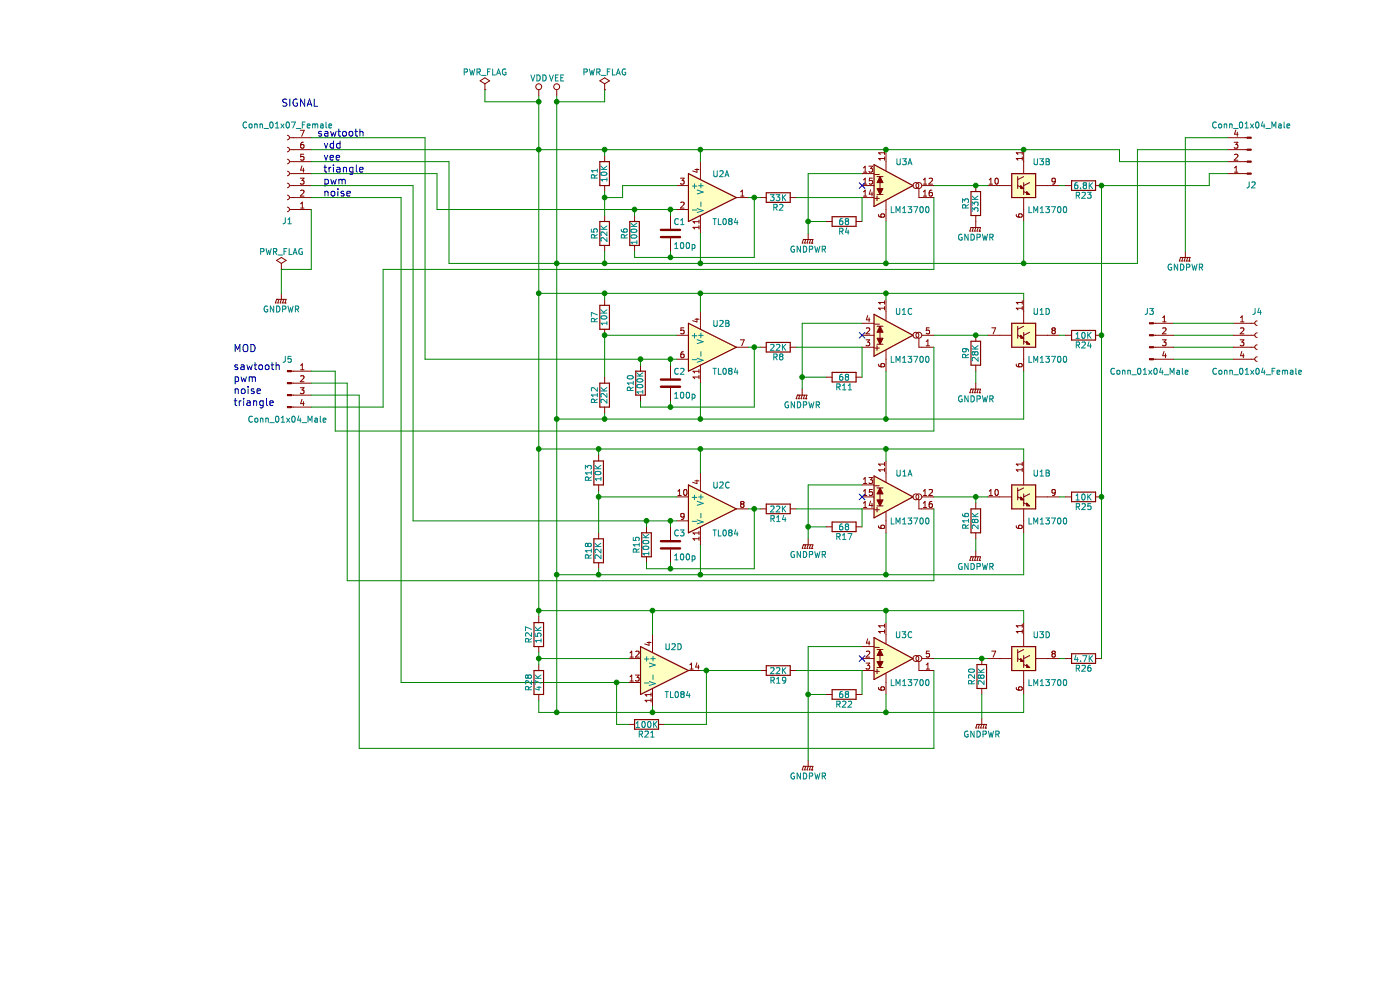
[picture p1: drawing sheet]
EESchema Schematic File Version 2
LIBS:power
LIBS:device
LIBS:switches
LIBS:relays
LIBS:motors
LIBS:transistors
LIBS:conn
LIBS:linear
LIBS:regul
LIBS:74xx
LIBS:cmos4000
LIBS:adc-dac
LIBS:memory
LIBS:xilinx
LIBS:microcontrollers
LIBS:dsp
LIBS:microchip
LIBS:analog_switches
LIBS:motorola
LIBS:texas
LIBS:intel
LIBS:audio
LIBS:interface
LIBS:digital-audio
LIBS:philips
LIBS:display
LIBS:cypress
LIBS:siliconi
LIBS:opto
LIBS:atmel
LIBS:contrib
LIBS:valves
LIBS:PS-101_vco_mixer-cache
EELAYER 25 0
EELAYER END
$Descr A4 11693 8268
encoding utf-8
Sheet 1 1
Title ""
Date ""
Rev ""
Comp ""
Comment1 ""
Comment2 ""
Comment3 ""
Comment4 ""
$EndDescr
$Comp
L LM13700 U3
U 1 1
P 7400 1550
F 0 "U3" H 7550 1750 50  0000 C CNN
F 1 "LM13700" H 7600 1350 50  0000 C CNN
F 2 "Housings_DIP:DIP-16_W7.62mm" H 7300 1575 50  0001 C CNN
F 3 "" H 7300 1575 50  0001 C CNN
	1    7400 1550
	1    0    0    -1  
$EndComp
$Comp
L LM13700 U3
U 2 1
P 8550 1550
F 0 "U3" H 8700 1750 50  0000 C CNN
F 1 "LM13700" H 8750 1350 50  0000 C CNN
F 2 "Housings_DIP:DIP-16_W7.62mm" H 8450 1575 50  0001 C CNN
F 3 "" H 8450 1575 50  0001 C CNN
	2    8550 1550
	1    0    0    -1  
$EndComp
$Comp
L LM13700 U1
U 3 1
P 7400 2800
F 0 "U1" H 7550 3000 50  0000 C CNN
F 1 "LM13700" H 7600 2600 50  0000 C CNN
F 2 "Housings_DIP:DIP-16_W7.62mm" H 7300 2825 50  0001 C CNN
F 3 "" H 7300 2825 50  0001 C CNN
	3    7400 2800
	1    0    0    -1  
$EndComp
$Comp
L LM13700 U1
U 4 1
P 8550 2800
F 0 "U1" H 8700 3000 50  0000 C CNN
F 1 "LM13700" H 8750 2600 50  0000 C CNN
F 2 "Housings_DIP:DIP-16_W7.62mm" H 8450 2825 50  0001 C CNN
F 3 "" H 8450 2825 50  0001 C CNN
	4    8550 2800
	1    0    0    -1  
$EndComp
$Comp
L LM13700 U1
U 1 1
P 7400 4150
F 0 "U1" H 7550 4350 50  0000 C CNN
F 1 "LM13700" H 7600 3950 50  0000 C CNN
F 2 "Housings_DIP:DIP-16_W7.62mm" H 7300 4175 50  0001 C CNN
F 3 "" H 7300 4175 50  0001 C CNN
	1    7400 4150
	1    0    0    -1  
$EndComp
$Comp
L LM13700 U1
U 2 1
P 8550 4150
F 0 "U1" H 8700 4350 50  0000 C CNN
F 1 "LM13700" H 8750 3950 50  0000 C CNN
F 2 "Housings_DIP:DIP-16_W7.62mm" H 8450 4175 50  0001 C CNN
F 3 "" H 8450 4175 50  0001 C CNN
	2    8550 4150
	1    0    0    -1  
$EndComp
$Comp
L LM13700 U3
U 3 1
P 7400 5500
F 0 "U3" H 7550 5700 50  0000 C CNN
F 1 "LM13700" H 7600 5300 50  0000 C CNN
F 2 "Housings_DIP:DIP-16_W7.62mm" H 7300 5525 50  0001 C CNN
F 3 "" H 7300 5525 50  0001 C CNN
	3    7400 5500
	1    0    0    -1  
$EndComp
$Comp
L LM13700 U3
U 4 1
P 8550 5500
F 0 "U3" H 8700 5700 50  0000 C CNN
F 1 "LM13700" H 8750 5300 50  0000 C CNN
F 2 "Housings_DIP:DIP-16_W7.62mm" H 8450 5525 50  0001 C CNN
F 3 "" H 8450 5525 50  0001 C CNN
	4    8550 5500
	1    0    0    -1  
$EndComp
$Comp
L R R4
U 1 1
P 7050 1850
F 0 "R4" V 7130 1850 50  0000 C CNN
F 1 "68" V 7050 1850 50  0000 C CNN
F 2 "Resistors_THT:R_Axial_DIN0204_L3.6mm_D1.6mm_P7.62mm_Horizontal" V 6980 1850 50  0001 C CNN
F 3 "" H 7050 1850 50  0001 C CNN
	1    7050 1850
	0    1    1    0   
$EndComp
$Comp
L R R11
U 1 1
P 7050 3150
F 0 "R11" V 7130 3150 50  0000 C CNN
F 1 "68" V 7050 3150 50  0000 C CNN
F 2 "Resistors_THT:R_Axial_DIN0204_L3.6mm_D1.6mm_P7.62mm_Horizontal" V 6980 3150 50  0001 C CNN
F 3 "" H 7050 3150 50  0001 C CNN
	1    7050 3150
	0    1    1    0   
$EndComp
$Comp
L R R22
U 1 1
P 7050 5800
F 0 "R22" V 7130 5800 50  0000 C CNN
F 1 "68" V 7050 5800 50  0000 C CNN
F 2 "Resistors_THT:R_Axial_DIN0204_L3.6mm_D1.6mm_P7.62mm_Horizontal" V 6980 5800 50  0001 C CNN
F 3 "" H 7050 5800 50  0001 C CNN
	1    7050 5800
	0    1    1    0   
$EndComp
$Comp
L R R17
U 1 1
P 7050 4400
F 0 "R17" V 7130 4400 50  0000 C CNN
F 1 "68" V 7050 4400 50  0000 C CNN
F 2 "Resistors_THT:R_Axial_DIN0204_L3.6mm_D1.6mm_P7.62mm_Horizontal" V 6980 4400 50  0001 C CNN
F 3 "" H 7050 4400 50  0001 C CNN
	1    7050 4400
	0    1    1    0   
$EndComp
NoConn ~ 7200 5500
NoConn ~ 7200 4150
NoConn ~ 7200 1550
NoConn ~ 7200 2800
$Comp
L R R9
U 1 1
P 8150 2950
F 0 "R9" V 8230 2950 50  0000 C CNN
F 1 "28K" V 8150 2950 50  0000 C CNN
F 2 "Resistors_THT:R_Axial_DIN0204_L3.6mm_D1.6mm_P7.62mm_Horizontal" V 8080 2950 50  0001 C CNN
F 3 "" H 8150 2950 50  0001 C CNN
	1    8150 2950
	-1   0    0    1   
$EndComp
$Comp
L R R16
U 1 1
P 8150 4350
F 0 "R16" V 8230 4350 50  0000 C CNN
F 1 "28K" V 8150 4350 50  0000 C CNN
F 2 "Resistors_THT:R_Axial_DIN0204_L3.6mm_D1.6mm_P7.62mm_Horizontal" V 8080 4350 50  0001 C CNN
F 3 "" H 8150 4350 50  0001 C CNN
	1    8150 4350
	-1   0    0    1   
$EndComp
$Comp
L R R20
U 1 1
P 8200 5650
F 0 "R20" V 8280 5650 50  0000 C CNN
F 1 "28K" V 8200 5650 50  0000 C CNN
F 2 "Resistors_THT:R_Axial_DIN0204_L3.6mm_D1.6mm_P7.62mm_Horizontal" V 8130 5650 50  0001 C CNN
F 3 "" H 8200 5650 50  0001 C CNN
	1    8200 5650
	-1   0    0    1   
$EndComp
$Comp
L R R3
U 1 1
P 8150 1700
F 0 "R3" V 8230 1700 50  0000 C CNN
F 1 "33K" V 8150 1700 50  0000 C CNN
F 2 "Resistors_THT:R_Axial_DIN0204_L3.6mm_D1.6mm_P7.62mm_Horizontal" V 8080 1700 50  0001 C CNN
F 3 "" H 8150 1700 50  0001 C CNN
	1    8150 1700
	-1   0    0    1   
$EndComp
$Comp
L TL084 U2
U 1 1
P 5950 1650
F 0 "U2" H 5950 1850 50  0000 L CNN
F 1 "TL084" H 5950 1450 50  0000 L CNN
F 2 "Housings_DIP:DIP-14_W7.62mm" H 5900 1750 50  0001 C CNN
F 3 "" H 6000 1850 50  0001 C CNN
	1    5950 1650
	1    0    0    -1  
$EndComp
$Comp
L TL084 U2
U 2 1
P 5950 2900
F 0 "U2" H 5950 3100 50  0000 L CNN
F 1 "TL084" H 5950 2700 50  0000 L CNN
F 2 "Housings_DIP:DIP-14_W7.62mm" H 5900 3000 50  0001 C CNN
F 3 "" H 6000 3100 50  0001 C CNN
	2    5950 2900
	1    0    0    -1  
$EndComp
$Comp
L TL084 U2
U 3 1
P 5950 4250
F 0 "U2" H 5950 4450 50  0000 L CNN
F 1 "TL084" H 5950 4050 50  0000 L CNN
F 2 "Housings_DIP:DIP-14_W7.62mm" H 5900 4350 50  0001 C CNN
F 3 "" H 6000 4450 50  0001 C CNN
	3    5950 4250
	1    0    0    -1  
$EndComp
$Comp
L TL084 U2
U 4 1
P 5550 5600
F 0 "U2" H 5550 5800 50  0000 L CNN
F 1 "TL084" H 5550 5400 50  0000 L CNN
F 2 "Housings_DIP:DIP-14_W7.62mm" H 5500 5700 50  0001 C CNN
F 3 "" H 5600 5800 50  0001 C CNN
	4    5550 5600
	1    0    0    -1  
$EndComp
$Comp
L R R2
U 1 1
P 6500 1650
F 0 "R2" V 6580 1650 50  0000 C CNN
F 1 "33K" V 6500 1650 50  0000 C CNN
F 2 "Resistors_THT:R_Axial_DIN0204_L3.6mm_D1.6mm_P7.62mm_Horizontal" V 6430 1650 50  0001 C CNN
F 3 "" H 6500 1650 50  0001 C CNN
	1    6500 1650
	0    1    1    0   
$EndComp
$Comp
L R R8
U 1 1
P 6500 2900
F 0 "R8" V 6580 2900 50  0000 C CNN
F 1 "22K" V 6500 2900 50  0000 C CNN
F 2 "Resistors_THT:R_Axial_DIN0204_L3.6mm_D1.6mm_P7.62mm_Horizontal" V 6430 2900 50  0001 C CNN
F 3 "" H 6500 2900 50  0001 C CNN
	1    6500 2900
	0    1    1    0   
$EndComp
$Comp
L R R14
U 1 1
P 6500 4250
F 0 "R14" V 6580 4250 50  0000 C CNN
F 1 "22K" V 6500 4250 50  0000 C CNN
F 2 "Resistors_THT:R_Axial_DIN0204_L3.6mm_D1.6mm_P7.62mm_Horizontal" V 6430 4250 50  0001 C CNN
F 3 "" H 6500 4250 50  0001 C CNN
	1    6500 4250
	0    1    1    0   
$EndComp
$Comp
L R R19
U 1 1
P 6500 5600
F 0 "R19" V 6580 5600 50  0000 C CNN
F 1 "22K" V 6500 5600 50  0000 C CNN
F 2 "Resistors_THT:R_Axial_DIN0204_L3.6mm_D1.6mm_P7.62mm_Horizontal" V 6430 5600 50  0001 C CNN
F 3 "" H 6500 5600 50  0001 C CNN
	1    6500 5600
	0    1    1    0   
$EndComp
$Comp
L R R21
U 1 1
P 5400 6050
F 0 "R21" V 5480 6050 50  0000 C CNN
F 1 "100K" V 5400 6050 50  0000 C CNN
F 2 "Resistors_THT:R_Axial_DIN0204_L3.6mm_D1.6mm_P7.62mm_Horizontal" V 5330 6050 50  0001 C CNN
F 3 "" H 5400 6050 50  0001 C CNN
	1    5400 6050
	0    1    1    0   
$EndComp
$Comp
L R R6
U 1 1
P 5300 1950
F 0 "R6" V 5380 1950 50  0000 C CNN
F 1 "100K" V 5300 1950 50  0000 C CNN
F 2 "Resistors_THT:R_Axial_DIN0204_L3.6mm_D1.6mm_P7.62mm_Horizontal" V 5230 1950 50  0001 C CNN
F 3 "" H 5300 1950 50  0001 C CNN
	1    5300 1950
	-1   0    0    1   
$EndComp
$Comp
L R R10
U 1 1
P 5350 3200
F 0 "R10" V 5430 3200 50  0000 C CNN
F 1 "100K" V 5350 3200 50  0000 C CNN
F 2 "Resistors_THT:R_Axial_DIN0204_L3.6mm_D1.6mm_P7.62mm_Horizontal" V 5280 3200 50  0001 C CNN
F 3 "" H 5350 3200 50  0001 C CNN
	1    5350 3200
	-1   0    0    1   
$EndComp
$Comp
L R R15
U 1 1
P 5400 4550
F 0 "R15" V 5480 4550 50  0000 C CNN
F 1 "100K" V 5400 4550 50  0000 C CNN
F 2 "Resistors_THT:R_Axial_DIN0204_L3.6mm_D1.6mm_P7.62mm_Horizontal" V 5330 4550 50  0001 C CNN
F 3 "" H 5400 4550 50  0001 C CNN
	1    5400 4550
	-1   0    0    1   
$EndComp
$Comp
L VDD #PWR01
U 1 1
P 4500 800
F 0 "#PWR01" H 4500 650 50  0001 C CNN
F 1 "VDD" H 4500 950 50  0000 C CNN
F 2 "" H 4500 800 50  0001 C CNN
F 3 "" H 4500 800 50  0001 C CNN
	1    4500 800 
	1    0    0    -1  
$EndComp
$Comp
L VEE #PWR02
U 1 1
P 4650 800
F 0 "#PWR02" H 4650 650 50  0001 C CNN
F 1 "VEE" H 4650 950 50  0000 C CNN
F 2 "" H 4650 800 50  0001 C CNN
F 3 "" H 4650 800 50  0001 C CNN
	1    4650 800 
	1    0    0    -1  
$EndComp
$Comp
L PWR_FLAG #FLG03
U 1 1
P 4050 750
F 0 "#FLG03" H 4050 825 50  0001 C CNN
F 1 "PWR_FLAG" H 4050 900 50  0000 C CNN
F 2 "" H 4050 750 50  0001 C CNN
F 3 "" H 4050 750 50  0001 C CNN
	1    4050 750 
	1    0    0    -1  
$EndComp
$Comp
L GNDPWR #PWR04
U 1 1
P 2350 2450
F 0 "#PWR04" H 2350 2250 50  0001 C CNN
F 1 "GNDPWR" H 2350 2320 50  0000 C CNN
F 2 "" H 2350 2400 50  0001 C CNN
F 3 "" H 2350 2400 50  0001 C CNN
	1    2350 2450
	1    0    0    -1  
$EndComp
$Comp
L GNDPWR #PWR05
U 1 1
P 6750 1950
F 0 "#PWR05" H 6750 1750 50  0001 C CNN
F 1 "GNDPWR" H 6750 1820 50  0000 C CNN
F 2 "" H 6750 1900 50  0001 C CNN
F 3 "" H 6750 1900 50  0001 C CNN
	1    6750 1950
	1    0    0    -1  
$EndComp
$Comp
L GNDPWR #PWR06
U 1 1
P 8150 1850
F 0 "#PWR06" H 8150 1650 50  0001 C CNN
F 1 "GNDPWR" H 8150 1720 50  0000 C CNN
F 2 "" H 8150 1800 50  0001 C CNN
F 3 "" H 8150 1800 50  0001 C CNN
	1    8150 1850
	1    0    0    -1  
$EndComp
$Comp
L GNDPWR #PWR07
U 1 1
P 6700 3250
F 0 "#PWR07" H 6700 3050 50  0001 C CNN
F 1 "GNDPWR" H 6700 3120 50  0000 C CNN
F 2 "" H 6700 3200 50  0001 C CNN
F 3 "" H 6700 3200 50  0001 C CNN
	1    6700 3250
	1    0    0    -1  
$EndComp
$Comp
L GNDPWR #PWR08
U 1 1
P 8150 3200
F 0 "#PWR08" H 8150 3000 50  0001 C CNN
F 1 "GNDPWR" H 8150 3070 50  0000 C CNN
F 2 "" H 8150 3150 50  0001 C CNN
F 3 "" H 8150 3150 50  0001 C CNN
	1    8150 3200
	1    0    0    -1  
$EndComp
$Comp
L GNDPWR #PWR09
U 1 1
P 6750 4500
F 0 "#PWR09" H 6750 4300 50  0001 C CNN
F 1 "GNDPWR" H 6750 4370 50  0000 C CNN
F 2 "" H 6750 4450 50  0001 C CNN
F 3 "" H 6750 4450 50  0001 C CNN
	1    6750 4500
	1    0    0    -1  
$EndComp
$Comp
L GNDPWR #PWR010
U 1 1
P 8150 4600
F 0 "#PWR010" H 8150 4400 50  0001 C CNN
F 1 "GNDPWR" H 8150 4470 50  0000 C CNN
F 2 "" H 8150 4550 50  0001 C CNN
F 3 "" H 8150 4550 50  0001 C CNN
	1    8150 4600
	1    0    0    -1  
$EndComp
$Comp
L GNDPWR #PWR011
U 1 1
P 8200 6000
F 0 "#PWR011" H 8200 5800 50  0001 C CNN
F 1 "GNDPWR" H 8200 5870 50  0000 C CNN
F 2 "" H 8200 5950 50  0001 C CNN
F 3 "" H 8200 5950 50  0001 C CNN
	1    8200 6000
	1    0    0    -1  
$EndComp
$Comp
L GNDPWR #PWR012
U 1 1
P 6750 6350
F 0 "#PWR012" H 6750 6150 50  0001 C CNN
F 1 "GNDPWR" H 6750 6220 50  0000 C CNN
F 2 "" H 6750 6300 50  0001 C CNN
F 3 "" H 6750 6300 50  0001 C CNN
	1    6750 6350
	1    0    0    -1  
$EndComp
$Comp
L PWR_FLAG #FLG013
U 1 1
P 2350 2250
F 0 "#FLG013" H 2350 2325 50  0001 C CNN
F 1 "PWR_FLAG" H 2350 2400 50  0000 C CNN
F 2 "" H 2350 2250 50  0001 C CNN
F 3 "" H 2350 2250 50  0001 C CNN
	1    2350 2250
	1    0    0    -1  
$EndComp
$Comp
L C C1
U 1 1
P 5600 1950
F 0 "C1" H 5625 2050 50  0000 L CNN
F 1 "100p" H 5625 1850 50  0000 L CNN
F 2 "Capacitors_THT:C_Disc_D3.0mm_W1.6mm_P2.50mm" H 5638 1800 50  0001 C CNN
F 3 "" H 5600 1950 50  0001 C CNN
	1    5600 1950
	1    0    0    -1  
$EndComp
$Comp
L C C2
U 1 1
P 5600 3200
F 0 "C2" H 5625 3300 50  0000 L CNN
F 1 "100p" H 5625 3100 50  0000 L CNN
F 2 "Capacitors_THT:C_Disc_D3.0mm_W1.6mm_P2.50mm" H 5638 3050 50  0001 C CNN
F 3 "" H 5600 3200 50  0001 C CNN
	1    5600 3200
	1    0    0    -1  
$EndComp
$Comp
L C C3
U 1 1
P 5600 4550
F 0 "C3" H 5625 4650 50  0000 L CNN
F 1 "100p" H 5625 4450 50  0000 L CNN
F 2 "Capacitors_THT:C_Disc_D3.0mm_W1.6mm_P2.50mm" H 5638 4400 50  0001 C CNN
F 3 "" H 5600 4550 50  0001 C CNN
	1    5600 4550
	1    0    0    -1  
$EndComp
$Comp
L PWR_FLAG #FLG014
U 1 1
P 5050 750
F 0 "#FLG014" H 5050 825 50  0001 C CNN
F 1 "PWR_FLAG" H 5050 900 50  0000 C CNN
F 2 "" H 5050 750 50  0001 C CNN
F 3 "" H 5050 750 50  0001 C CNN
	1    5050 750 
	1    0    0    -1  
$EndComp
$Comp
L R R1
U 1 1
P 5050 1450
F 0 "R1" V 5130 1450 50  0000 C CNN
F 1 "10K" V 5050 1450 50  0000 C CNN
F 2 "Resistors_THT:R_Axial_DIN0204_L3.6mm_D1.6mm_P7.62mm_Horizontal" V 4980 1450 50  0001 C CNN
F 3 "" H 5050 1450 50  0001 C CNN
	1    5050 1450
	-1   0    0    1   
$EndComp
$Comp
L R R5
U 1 1
P 5050 1950
F 0 "R5" V 5130 1950 50  0000 C CNN
F 1 "22K" V 5050 1950 50  0000 C CNN
F 2 "Resistors_THT:R_Axial_DIN0204_L3.6mm_D1.6mm_P7.62mm_Horizontal" V 4980 1950 50  0001 C CNN
F 3 "" H 5050 1950 50  0001 C CNN
	1    5050 1950
	-1   0    0    1   
$EndComp
$Comp
L R R7
U 1 1
P 5050 2650
F 0 "R7" V 5130 2650 50  0000 C CNN
F 1 "10K" V 5050 2650 50  0000 C CNN
F 2 "Resistors_THT:R_Axial_DIN0204_L3.6mm_D1.6mm_P7.62mm_Horizontal" V 4980 2650 50  0001 C CNN
F 3 "" H 5050 2650 50  0001 C CNN
	1    5050 2650
	-1   0    0    1   
$EndComp
$Comp
L R R12
U 1 1
P 5050 3300
F 0 "R12" V 5130 3300 50  0000 C CNN
F 1 "22K" V 5050 3300 50  0000 C CNN
F 2 "Resistors_THT:R_Axial_DIN0204_L3.6mm_D1.6mm_P7.62mm_Horizontal" V 4980 3300 50  0001 C CNN
F 3 "" H 5050 3300 50  0001 C CNN
	1    5050 3300
	-1   0    0    1   
$EndComp
$Comp
L R R13
U 1 1
P 5000 3950
F 0 "R13" V 5080 3950 50  0000 C CNN
F 1 "10K" V 5000 3950 50  0000 C CNN
F 2 "Resistors_THT:R_Axial_DIN0204_L3.6mm_D1.6mm_P7.62mm_Horizontal" V 4930 3950 50  0001 C CNN
F 3 "" H 5000 3950 50  0001 C CNN
	1    5000 3950
	-1   0    0    1   
$EndComp
$Comp
L R R18
U 1 1
P 5000 4600
F 0 "R18" V 5080 4600 50  0000 C CNN
F 1 "22K" V 5000 4600 50  0000 C CNN
F 2 "Resistors_THT:R_Axial_DIN0204_L3.6mm_D1.6mm_P7.62mm_Horizontal" V 4930 4600 50  0001 C CNN
F 3 "" H 5000 4600 50  0001 C CNN
	1    5000 4600
	-1   0    0    1   
$EndComp
$Comp
L GNDPWR #PWR015
U 1 1
P 9900 2100
F 0 "#PWR015" H 9900 1900 50  0001 C CNN
F 1 "GNDPWR" H 9900 1970 50  0000 C CNN
F 2 "" H 9900 2050 50  0001 C CNN
F 3 "" H 9900 2050 50  0001 C CNN
	1    9900 2100
	1    0    0    -1  
$EndComp
$Comp
L Conn_01x07_Female J1
U 1 1
P 2400 1450
F 0 "J1" H 2400 1850 50  0000 C CNN
F 1 "Conn_01x07_Female" H 2400 1050 50  0000 C CNN
F 2 "Socket_Strips:Socket_Strip_Straight_1x07_Pitch2.54mm" H 2400 1450 50  0001 C CNN
F 3 "" H 2400 1450 50  0001 C CNN
	1    2400 1450
	-1   0    0    1   
$EndComp
$Comp
L Conn_01x04_Male J5
U 1 1
P 2400 3200
F 0 "J5" H 2400 3400 50  0000 C CNN
F 1 "Conn_01x04_Male" H 2400 2900 50  0000 C CNN
F 2 "Pin_Headers:Pin_Header_Straight_1x04_Pitch2.54mm" H 2400 3200 50  0001 C CNN
F 3 "" H 2400 3200 50  0001 C CNN
	1    2400 3200
	1    0    0    -1  
$EndComp
Connection ~ 7400 1250
Wire Wire Line
	8550 2200 8550 1850
Wire Wire Line
	3750 2200 9500 2200
Wire Wire Line
	7400 1850 7400 2200
Connection ~ 7400 2200
Wire Wire Line
	8550 2450 8550 2500
Wire Wire Line
	4500 2450 8550 2450
Wire Wire Line
	4500 800  4500 5150
Connection ~ 4500 1250
Wire Wire Line
	7400 2500 7400 2450
Connection ~ 7400 2450
Wire Wire Line
	8550 3500 8550 3100
Wire Wire Line
	4650 3500 8550 3500
Wire Wire Line
	4650 800  4650 5950
Connection ~ 4650 2200
Wire Wire Line
	7400 3100 7400 3500
Connection ~ 7400 3500
Wire Wire Line
	8550 3750 8550 3850
Wire Wire Line
	4500 3750 8550 3750
Connection ~ 4500 2450
Wire Wire Line
	7400 3850 7400 3750
Connection ~ 7400 3750
Wire Wire Line
	8550 4800 8550 4450
Wire Wire Line
	4650 4800 8550 4800
Connection ~ 4650 3500
Wire Wire Line
	7400 4450 7400 4800
Connection ~ 7400 4800
Wire Wire Line
	8550 5100 8550 5200
Wire Wire Line
	4500 5100 8550 5100
Connection ~ 4500 3750
Wire Wire Line
	7400 5200 7400 5100
Connection ~ 7400 5100
Wire Wire Line
	8550 5950 8550 5800
Wire Wire Line
	4500 5950 8550 5950
Connection ~ 4650 4800
Wire Wire Line
	7400 5800 7400 5950
Connection ~ 7400 5950
Wire Wire Line
	6750 1450 6750 1950
Wire Wire Line
	7200 1850 7200 1650
Wire Wire Line
	6900 1850 6750 1850
Wire Wire Line
	7200 3150 7200 2900
Wire Wire Line
	7200 4400 7200 4250
Wire Wire Line
	7200 5600 7200 5800
Wire Wire Line
	6750 5800 6900 5800
Wire Wire Line
	6750 5400 6750 6350
Wire Wire Line
	6750 4050 6750 4500
Wire Wire Line
	6750 4400 6900 4400
Wire Wire Line
	6700 2700 6700 3250
Wire Wire Line
	6700 3150 6900 3150
Wire Wire Line
	6750 4050 7200 4050
Connection ~ 6750 4400
Wire Wire Line
	7800 1550 8250 1550
Wire Wire Line
	7800 2800 8250 2800
Wire Wire Line
	7800 4150 8250 4150
Wire Wire Line
	7800 5500 8250 5500
Wire Wire Line
	8150 2800 8150 2800
Connection ~ 8150 2800
Wire Wire Line
	8150 3100 8150 3200
Wire Wire Line
	7800 2900 7800 3600
Wire Wire Line
	7800 1650 7800 2250
Wire Wire Line
	8150 1550 8150 1550
Connection ~ 8150 1550
Wire Wire Line
	7800 4850 7800 4250
Wire Wire Line
	7800 6250 7800 5600
Wire Wire Line
	8200 5500 8200 5500
Connection ~ 8200 5500
Wire Wire Line
	8200 6000 8200 5800
Wire Wire Line
	6250 1650 6350 1650
Wire Wire Line
	6250 2900 6350 2900
Wire Wire Line
	6250 4250 6350 4250
Wire Wire Line
	5850 1250 5850 1350
Connection ~ 5850 1250
Wire Wire Line
	5850 1950 5850 2200
Connection ~ 5850 2200
Wire Wire Line
	5850 2600 5850 2450
Connection ~ 5850 2450
Wire Wire Line
	5850 3200 5850 3500
Connection ~ 5850 3500
Wire Wire Line
	5850 3950 5850 3750
Connection ~ 5850 3750
Wire Wire Line
	5850 4550 5850 4800
Connection ~ 5850 4800
Wire Wire Line
	5450 5300 5450 5100
Connection ~ 5450 5100
Wire Wire Line
	5450 5900 5450 5950
Connection ~ 5450 5950
Wire Wire Line
	5850 5600 6350 5600
Wire Wire Line
	5200 1550 5650 1550
Wire Wire Line
	3650 1750 5650 1750
Wire Wire Line
	5300 2150 6300 2150
Wire Wire Line
	6300 2150 6300 1650
Connection ~ 6300 1650
Wire Wire Line
	5650 2800 5050 2800
Wire Wire Line
	3550 3000 5650 3000
Wire Wire Line
	5350 3400 6300 3400
Wire Wire Line
	6300 3400 6300 2900
Connection ~ 6300 2900
Wire Wire Line
	5650 4150 5000 4150
Wire Wire Line
	3450 4350 5650 4350
Wire Wire Line
	5400 4750 6300 4750
Wire Wire Line
	6300 4750 6300 4250
Connection ~ 6300 4250
Wire Wire Line
	5050 3450 5050 3500
Connection ~ 5050 3500
Wire Wire Line
	5050 2500 5050 2450
Connection ~ 5050 2450
Wire Wire Line
	5050 2100 5050 2200
Connection ~ 5050 2200
Wire Wire Line
	5050 1250 5050 1300
Connection ~ 5050 1250
Wire Wire Line
	5000 3800 5000 3750
Connection ~ 5000 3750
Wire Wire Line
	5000 4750 5000 4800
Connection ~ 5000 4800
Wire Wire Line
	8150 4200 8150 4150
Connection ~ 8150 4150
Wire Wire Line
	8150 4500 8150 4600
Wire Wire Line
	2600 1450 3650 1450
Wire Wire Line
	3550 3000 3550 1150
Wire Wire Line
	3350 5700 5250 5700
Wire Wire Line
	5900 5600 5900 6050
Connection ~ 5900 5600
Wire Wire Line
	3450 4350 3450 1550
Connection ~ 8550 1250
Connection ~ 8550 2200
Wire Wire Line
	8900 2800 8850 2800
Wire Wire Line
	8850 4150 8900 4150
Wire Wire Line
	8850 5500 8900 5500
Wire Wire Line
	4050 750  4050 850 
Wire Wire Line
	4050 850  4500 850 
Connection ~ 4500 850 
Wire Wire Line
	5050 750  5050 850 
Connection ~ 4650 850 
Wire Wire Line
	3650 1450 3650 1750
Wire Wire Line
	3350 1650 3350 5700
Wire Wire Line
	5600 1750 5600 1800
Wire Wire Line
	5600 2100 5600 2150
Connection ~ 5600 2150
Wire Wire Line
	5600 3350 5600 3400
Connection ~ 5600 3400
Wire Wire Line
	5600 3000 5600 3050
Connection ~ 5600 3000
Wire Wire Line
	5600 4350 5600 4400
Connection ~ 5600 4350
Wire Wire Line
	5600 4700 5600 4750
Connection ~ 5600 4750
Wire Wire Line
	6650 5600 7200 5600
Wire Wire Line
	7200 5400 6750 5400
Connection ~ 6750 5800
Wire Wire Line
	7200 4250 6650 4250
Wire Wire Line
	7200 1650 6650 1650
Wire Wire Line
	6750 1450 7200 1450
Connection ~ 6750 1850
Wire Wire Line
	7200 2700 6700 2700
Connection ~ 6700 3150
Wire Wire Line
	5050 850  4650 850 
Wire Wire Line
	7200 2900 6650 2900
Wire Wire Line
	2600 1750 2600 2250
Wire Wire Line
	2600 2250 2350 2250
Wire Wire Line
	2350 2250 2350 2450
Wire Wire Line
	5050 1600 5050 1800
Wire Wire Line
	5050 1650 5200 1650
Wire Wire Line
	5200 1650 5200 1550
Connection ~ 5050 1650
Wire Wire Line
	5050 2800 5050 3150
Wire Wire Line
	5000 4100 5000 4450
Wire Wire Line
	3750 1350 2600 1350
Wire Wire Line
	3750 2200 3750 1350
Wire Wire Line
	7800 2250 3200 2250
Wire Wire Line
	2800 3100 2600 3100
Wire Wire Line
	7800 3600 2800 3600
Wire Wire Line
	2900 3200 2600 3200
Wire Wire Line
	7800 4850 2900 4850
Wire Wire Line
	3000 3300 2600 3300
Wire Wire Line
	3000 6250 7800 6250
Wire Wire Line
	3200 3400 2600 3400
Wire Wire Line
	9800 2800 10300 2800
Wire Wire Line
	9800 2900 10300 2900
Wire Wire Line
	9800 3000 10300 3000
Wire Wire Line
	5300 1750 5300 1800
Connection ~ 5300 1750
Wire Wire Line
	5300 2150 5300 2100
Connection ~ 5600 1750
Connection ~ 5000 4150
Wire Wire Line
	3200 2250 3200 3400
Wire Wire Line
	3000 6250 3000 3300
Wire Wire Line
	2800 3600 2800 3100
Wire Wire Line
	2900 4850 2900 3200
Wire Wire Line
	5350 3400 5350 3350
Wire Wire Line
	5350 3050 5350 3000
Connection ~ 5350 3000
Wire Wire Line
	5400 4750 5400 4700
Wire Wire Line
	5400 4400 5400 4350
Connection ~ 5400 4350
Wire Wire Line
	9500 2200 9500 1250
Text Notes 2700 1650 0    60   ~ 0
noise
Text Notes 2700 1550 0    60   ~ 0
pwm
Text Notes 2700 1450 0    60   ~ 0
triangle\n
Text Notes 2650 1150 0    60   ~ 0
sawtooth\n
Text Notes 2700 1350 0    60   ~ 0
vee\n
Text Notes 2700 1250 0    60   ~ 0
vdd\n
Text Notes 2350 900  0    60   ~ 0
SIGNAL
Text Notes 1950 3300 0    60   ~ 0
noise
Text Notes 1950 3200 0    60   ~ 0
pwm
Text Notes 1950 3100 0    60   ~ 0
sawtooth
Text Notes 1950 2950 0    60   ~ 0
MOD
Text Notes 1950 3400 0    60   ~ 0
triangle
Wire Wire Line
	8850 1550 8900 1550
$Comp
L R R23
U 1 1
P 9050 1550
F 0 "R23" V 9130 1550 50  0000 C CNN
F 1 "6.8K" V 9050 1550 50  0000 C CNN
F 2 "Resistors_THT:R_Axial_DIN0204_L3.6mm_D1.6mm_P7.62mm_Horizontal" V 8980 1550 50  0001 C CNN
F 3 "" H 9050 1550 50  0001 C CNN
	1    9050 1550
	0    1    1    0   
$EndComp
$Comp
L R R24
U 1 1
P 9050 2800
F 0 "R24" V 9130 2800 50  0000 C CNN
F 1 "10K" V 9050 2800 50  0000 C CNN
F 2 "Resistors_THT:R_Axial_DIN0204_L3.6mm_D1.6mm_P7.62mm_Horizontal" V 8980 2800 50  0001 C CNN
F 3 "" H 9050 2800 50  0001 C CNN
	1    9050 2800
	0    1    1    0   
$EndComp
$Comp
L R R25
U 1 1
P 9050 4150
F 0 "R25" V 9130 4150 50  0000 C CNN
F 1 "10K" V 9050 4150 50  0000 C CNN
F 2 "Resistors_THT:R_Axial_DIN0204_L3.6mm_D1.6mm_P7.62mm_Horizontal" V 8980 4150 50  0001 C CNN
F 3 "" H 9050 4150 50  0001 C CNN
	1    9050 4150
	0    1    1    0   
$EndComp
Connection ~ 9200 2800
Connection ~ 9200 1550
$Comp
L R R26
U 1 1
P 9050 5500
F 0 "R26" V 9130 5500 50  0000 C CNN
F 1 "4.7K" V 9050 5500 50  0000 C CNN
F 2 "Resistors_THT:R_Axial_DIN0204_L3.6mm_D1.6mm_P7.62mm_Horizontal" V 8980 5500 50  0001 C CNN
F 3 "" H 9050 5500 50  0001 C CNN
	1    9050 5500
	0    1    1    0   
$EndComp
Connection ~ 9200 4150
$Comp
L R R27
U 1 1
P 4500 5300
F 0 "R27" V 4580 5300 50  0000 C CNN
F 1 "15K" V 4500 5300 50  0000 C CNN
F 2 "Resistors_THT:R_Axial_DIN0204_L3.6mm_D1.6mm_P7.62mm_Horizontal" V 4430 5300 50  0001 C CNN
F 3 "" H 4500 5300 50  0001 C CNN
	1    4500 5300
	-1   0    0    1   
$EndComp
Connection ~ 5050 2800
$Comp
L R R28
U 1 1
P 4500 5700
F 0 "R28" V 4580 5700 50  0000 C CNN
F 1 "47K" V 4500 5700 50  0000 C CNN
F 2 "Resistors_THT:R_Axial_DIN0204_L3.6mm_D1.6mm_P7.62mm_Horizontal" V 4430 5700 50  0001 C CNN
F 3 "" H 4500 5700 50  0001 C CNN
	1    4500 5700
	-1   0    0    1   
$EndComp
Connection ~ 4500 5100
Wire Wire Line
	4500 5450 4500 5550
Wire Wire Line
	5250 5500 4500 5500
Connection ~ 4500 5500
Wire Wire Line
	5150 5700 5150 6050
Wire Wire Line
	5150 6050 5250 6050
Wire Wire Line
	5900 6050 5550 6050
Connection ~ 5150 5700
Wire Wire Line
	4500 5850 4500 5950
Connection ~ 4650 5950
$Comp
L Conn_01x04_Female J4
U 1 1
P 10500 2800
F 0 "J4" H 10500 3000 50  0000 C CNN
F 1 "Conn_01x04_Female" H 10500 2500 50  0000 C CNN
F 2 "Socket_Strips:Socket_Strip_Straight_1x04_Pitch2.54mm" H 10500 2800 50  0001 C CNN
F 3 "" H 10500 2800 50  0001 C CNN
	1    10500 2800
	1    0    0    -1  
$EndComp
$Comp
L Conn_01x04_Male J3
U 1 1
P 9600 2800
F 0 "J3" H 9600 3000 50  0000 C CNN
F 1 "Conn_01x04_Male" H 9600 2500 50  0000 C CNN
F 2 "Pin_Headers:Pin_Header_Straight_1x04_Pitch2.54mm" H 9600 2800 50  0001 C CNN
F 3 "" H 9600 2800 50  0001 C CNN
	1    9600 2800
	1    0    0    -1  
$EndComp
Wire Wire Line
	9800 2700 10300 2700
$Comp
L Conn_01x04_Male J2
U 1 1
P 10450 1350
F 0 "J2" H 10450 1550 50  0000 C CNN
F 1 "Conn_01x04_Male" H 10450 1050 50  0000 C CNN
F 2 "Pin_Headers:Pin_Header_Straight_1x04_Pitch2.54mm" H 10450 1350 50  0001 C CNN
F 3 "" H 10450 1350 50  0001 C CNN
	1    10450 1350
	-1   0    0    1   
$EndComp
Wire Wire Line
	9200 1550 10100 1550
Wire Wire Line
	9200 1550 9200 5500
Wire Wire Line
	10100 1550 10100 1450
Wire Wire Line
	10100 1450 10250 1450
Wire Wire Line
	9900 2100 9900 1150
Wire Wire Line
	9900 1150 10250 1150
Wire Wire Line
	9500 1250 10250 1250
Wire Wire Line
	10250 1350 9350 1350
Wire Wire Line
	9350 1250 9350 1350
Wire Wire Line
	2600 1250 9350 1250
Wire Wire Line
	3550 1150 2600 1150
Wire Wire Line
	3450 1550 2600 1550
Wire Wire Line
	3350 1650 2600 1650
$EndSCHEMATC
